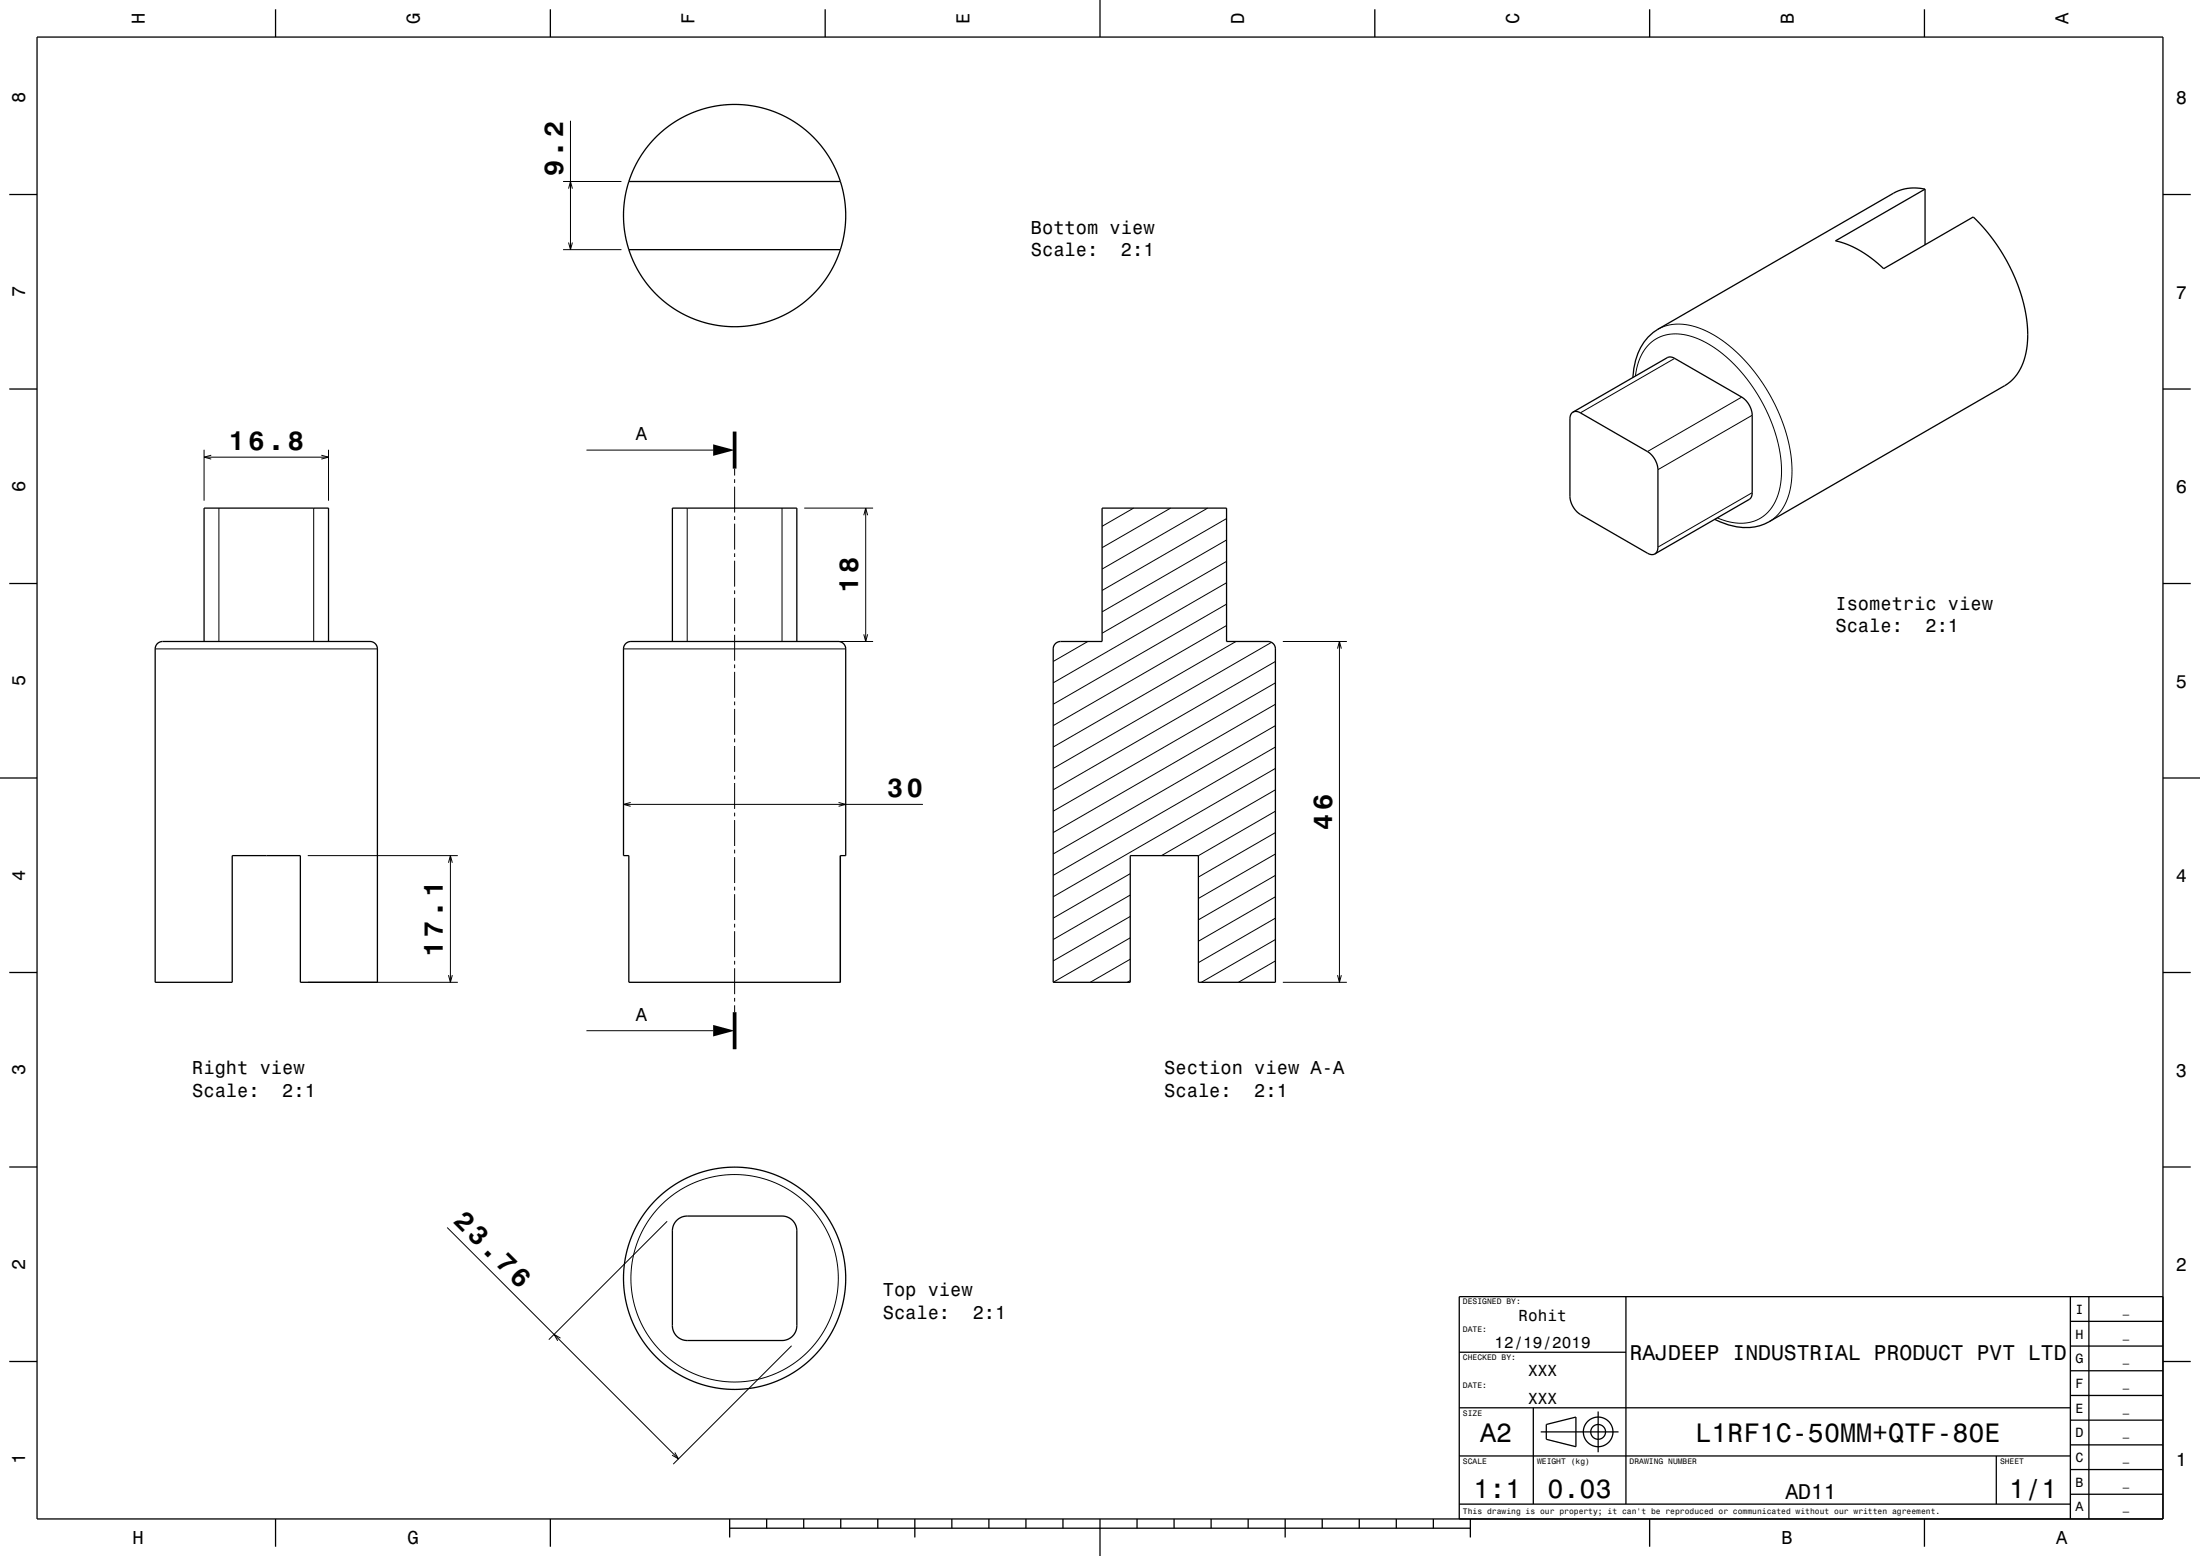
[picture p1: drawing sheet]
<svg xmlns="http://www.w3.org/2000/svg" width="594mm" height="420mm" viewBox="0 0 594 420" stroke-linecap="round" stroke-linejoin="round" font-family="sans-serif">
<g fill="none" stroke="#000" stroke-width=".27">
<path d="M154 32.6v34.8M152 49h15.8M153.5 50.9l.5-1.9 .5 1.9M152 67.4h15.8M153.5 65.5l.5 1.9 .5-1.9M447.6 88.9l1.6-.8 1.7-.4 3.6-.2 4.2 1 4.1 1.9 4.2 3 3.7 3.5 3.6 4.2 3.1 4.8 2.7 5.1 2.1 5.7 1.2 5.1 .4 5-.4 4.8-1 3.7-.8 1.6-1.2 1.6-1.2 1.3-1.6 1M452.2 96.7l-25.5 14.7M441.6 101.5l.5-2.9 1-2.5 1.2-2 1.7-1.8 1.8-1.2 2.3-.7 2.4-.3 2.4 .3 2.6 .7 2.8 1.2 2.7 1.6 2.8 2.2 2.7 2.5 2.4 2.7 2 2.7 2.3 3.6 1.8 3.3 1.6 3.9 1.1 3.4 .8 3.3 .5 3.7v3.1l-.4 3.1-.7 2.7-1 2-1.5 2.1-1.7 1.4-2.2 1.1-2 .5h-2.6l-2.5-.4-2.7-1M470.3 107.2l-25.5 14.7M473.1 112.1l-25.5 14.7M55.1 121.4v13.8M55.1 123.4h33.6"/>
<path d="M57 122.9l-1.9 .5 1.9 .5M59.1 137.2v36M84.7 137.2v36M86.8 122.9l1.9 .5-1.9 .5M88.7 121.4v13.8M158.3 121.5h34.2M185.5 137.2v36M198.3 126.5v1.9M198.3 129.4v1M198.3 131.4v7M198.3 139.4v1M211.1 137.2v36"/>
<path d="M217.1 137.2h18.6M233.2 139.1l.5-1.9 .6 1.9M233.7 137.2v36M306.1 137.2l-8.5 4.9M316.1 137.2l-18.5 10.6M326.1 137.2l-28.5 16.4M331.2 140l-33.6 19.4M473.1 133l-25.5 14.7M198.3 141.4v7M198.3 149.4v1M198.3 151.4v7M198.3 159.4v1"/>
<path d="M331.2 157.3l-46.8 27M331.2 151.5l-33.6 19.4M331.2 145.8l-33.6 19.4M41.9 175.2h60M168.3 175.2h60M198.3 161.4v7M198.3 169.4v1M198.3 171.4v7M198.3 179.4v1M217.1 173.2h18.6M233.2 171.2l.5 2 .6-2M293.7 173.2l-9.3 5.4"/>
<path d="M331.2 168.9l-46.8 27M331.2 163.1l-46.8 27M333.7 173.2l-49.3 28.4M343.3 173.4l-58.9 34M344.4 178.6l-60 34.6M346.4 173.2h17.3M361.1 175.1l.6-1.9 .5 1.9M361.7 173.2v92M198.3 181.4v7M198.3 189.4v1M198.3 191.4v7M198.3 199.4v1"/>
<path d="M344.4 195.9l-60 34.6M344.4 190.1l-60 34.6M344.4 184.3l-60 34.7M168.3 217.1h80.9M170.3 216.6l-2 .5 2 .5M198.3 201.4v7M198.3 209.4v1M198.3 211.4v7M198.3 219.4v1M226.4 216.6l1.9 .5-1.9 .5M344.4 219l-20.8 12M344.4 213.2l-30.8 17.8"/>
<path d="M344.4 207.4l-60 34.7M344.4 201.6l-60 34.7M83.1 231h40.5M121.1 232.9l.5-1.9 .5 1.9M121.6 231v34.2M198.3 221.4v7M198.3 229.4v1M198.3 231.4v7M198.3 239.4v1M305.2 235.8l-20.8 12M344.4 236.3l-20.8 12M344.4 230.5l-20.8 12"/>
<path d="M344.4 224.7l-20.8 12M198.3 241.4v7M198.3 249.4v1M198.3 251.4v7M198.3 259.4v1M305.2 258.9l-10.8 6.3M305.2 253.1l-20.8 12.1M305.2 247.4l-20.8 12M305.2 241.6l-20.8 12M344.4 259.4l-10 5.8M344.4 253.6l-20 11.6M344.4 247.8l-20.8 12"/>
<path d="M344.4 242.1l-20.8 12M83.1 265.2h40.5M121.1 263.2l.5 2 .5-2M158.3 278.2h34.2M198.3 261.4v7M198.3 269.4v1M198.3 271.4v1.8M305.2 264.7l-.8 .5M346.4 265.2h17.3M361.1 263.2l.6 2 .5-2M120.7 331.3l62.5 62.5M180.1 329.7l-31.9 31.9"/>
<path d="M151.3 361.2l-1.7-1 1 1.7M213.7 363.3l-31.9 31.9M182.2 392.1l1 1.7-1.7-1"/>
<circle cx="198.3" cy="345" r="28"/>
</g>
<g fill="none" stroke="#000" stroke-width=".35">
<path d="M10 10h574v400h-574zM74.4 2.5v7.5M148.6 2.5v7.5M222.8 2.5v7.5M297 0v10M371.2 2.5v7.5M445.4 2.5v7.5M519.6 2.5v7.5M2.5 52.5h7.5M169.8 49l1.9-4.7 2.4-3.8 3.1-3.6 3.6-3.1 4.3-2.5 4.2-1.7 4.1-1 4.7-.4 4.8 .3 4.6 1.1 4.4 1.8 4 2.5 3.8 3.2 3.1 3.7 2.5 4.2 1.6 4M169.8 49l-1 4.1-.5 4.7 .4 4.8 1.1 4.8M169.8 49h57.1"/>
<path d="M226.9 49l1.1 4.6 .3 4.7-.3 4.7-1.1 4.4M519.8 51.1l-2.2-.3h-2l-2.1 .4-1.7 .7-64.2 37a15.2 15.2 0 0 0-6.7 13M519.8 51.1l-24.2 13.9 3.2 1 3.2 1.5 3.3 2.2 3.3 2.8 24.2-13.9 4 4.4 3.3 4.6 3.1 5.4 2.2 5.7 1.5 5.7 .6 5.1-.4 5.2-.5 2.1-.7 2-1.9 3.1-2.4 2-64 36.9a14.3 14.3 0 0 1-13.2 .1l-1.4-.7M519.8 51.1v15M584 52.5h7.5M169.8 67.4l1.9 4.6 2.4 3.8 3.1 3.6 3.4 3 4 2.5 4.4 1.8 4.3 1.1 5 .4 4.5-.3 4.6-1.1 4.4-1.8 4.1-2.5 3.8-3.2 3-3.6 2.5-4.1 1.7-4.2M169.8 67.4h57.1M2.5 105h7.5M424.7 111.2l.8-.1 1 .2 18.3 10.6a6.3 6.3 0 0 1 2.8 4.9v21l-.2 1.1-.6 .6M424.7 111.2l25.5-14.7 .6-.1 1.4 .3 18.1 10.5a6.3 6.3 0 0 1 2.8 4.9v20.9l-.4 1.4-25.9 15.1M424.7 111.2l-.6 .7-.2 1.1v21a6.3 6.3 0 0 0 2.8 4.9l18.3 10.5 1 .3 .8-.2M584 105h7.5"/>
<path d="M297.6 137.2h33.6v36h11.2a2 2 0 0 1 2 2v90h-20.8v-34.2h-18.4v34.2h-20.8v-90a2.01 2.01 0 0 1 2-2h11.2zM2.5 157.5h7.5M584 157.5h7.5M42.5 173.7l.7-.4 .7-.1h56a2 2 0 0 1 2 2v90h-20.8v-34.2h-18.4v34.2h-20.8v-90l.2-.9zM55.1 173.2v-36h33.6v36M169 173.7l.6-.4 .7-.1h56a2 2 0 0 1 2 2v55.8h-1.4v34.2h-57.1v-34.2h-1.5v-55.8l.2-.9zM181.5 173.2v-36h33.6v36M0 210h10M584 210h10M2.5 262.5h7.5M584 262.5h7.5M2.5 315h7.5"/>
<path d="M584 315h7.5M182.6 329.5l1.3-.9 1.4-.4h25.8a4 4 0 0 1 4 4v25.6a4 4 0 0 1-4 4h-25.6a4 4 0 0 1-4-4v-25.6l.3-1.5zM439 350v56M559 356.7h25M559 350v60M564 350v60M584 350h-190v60M2.5 367.5h7.5M394 365h45M559 376.7h25M559 370h25M559 363.3h25"/>
<path d="M584 367.5h7.5M394 393h165M394 380h165M414 380v26M416 386.5h21M417.5 384.5l8-2v8l-8-2zM431.5 381v11M539 393v13M559 396.7h25M559 390h25M559 383.3h25M74.4 410v7.5"/>
<path d="M148.6 410v7.5M197 412.5h200M197 410v5M207 410v2.5M217 410v2.5M227 410v2.5M237 410v2.5M247 410v5M257 410v2.5M267 410v2.5M277 410v2.5M287 410v2.5"/>
<path d="M297 410v10M307 410v2.5M317 410v2.5M327 410v2.5M337 410v2.5M347 410v5M357 410v2.5M367 410v2.5M377 410v2.5M387 410v2.5M394 406h165M397 410v5"/>
<path d="M445.4 410v7.5M519.6 410v7.5M559 403.3h25"/>
<circle cx="198.3" cy="345" r="30"/>
<circle cx="431.5" cy="386.5" r="2"/>
<circle cx="431.5" cy="386.5" r="4"/>
</g>
<path d="M198.3 116.5v10M198.3 273.2v10" fill="none" stroke="#000" stroke-width="1" stroke-linecap="butt"/>
<g fill="#000">
<path d="M192.5 119.9l5.8 1.6-5.8 1.5z" fill-rule="evenodd"/>
<path d="M192.5 276.7l5.8 1.5-5.8 1.6z" fill-rule="evenodd"/>
</g>
<g font-size="7.2">
<text x="152" y="47.6" transform="rotate(-90 152 47.6)">9.2</text>
<text x="61.7" y="121.4">16.8</text>
<text x="231.7" y="160" transform="rotate(-90 231.7 160)">18</text>
<text x="239.5" y="215.1">30</text>
<text x="359.6" y="224" transform="rotate(-90 359.6 224)">46</text>
<text x="119.6" y="258.2" transform="rotate(-90 119.6 258.2)">17.1</text>
<text x="122.2" y="329.9" transform="rotate(45 122.2 329.9)">23.76</text>
<text x="399.7" y="389.3">A2</text>
<text x="457.8" y="389.1">L1RF1C-50MM+QTF-80E</text>
<text x="397.8" y="404.3">1:1</text>
<text x="417.8" y="404.3">0.03</text>
<text x="542.5" y="404.3">1/1</text>
</g>
<g font-size="5.8">
<text x="440" y="367.1">RAJDEEP INDUSTRIAL PRODUCT PVT LTD</text>
<text x="482.1" y="404.6">AD11</text>
</g>
<g font-size="5">
<text x="39.1" y="6.5" transform="rotate(-90 39.1 6.5)">H</text>
<text x="113.3" y="6.5" transform="rotate(-90 113.3 6.5)">G</text>
<text x="187.5" y="6.5" transform="rotate(-90 187.5 6.5)">F</text>
<text x="261.7" y="6.5" transform="rotate(-90 261.7 6.5)">E</text>
<text x="335.9" y="6.5" transform="rotate(-90 335.9 6.5)">D</text>
<text x="410.1" y="6.5" transform="rotate(-90 410.1 6.5)">C</text>
<text x="484.3" y="6.5" transform="rotate(-90 484.3 6.5)">B</text>
<text x="558.5" y="6.5" transform="rotate(-90 558.5 6.5)">A</text>
<text x="6.8" y="27.8" transform="rotate(-90 6.8 27.8)">8</text>
<text x="587.5" y="28.1">8</text>
<text x="278.3" y="63">Bottom view</text>
<text x="278.3" y="69.1">Scale:</text>
<text x="302.6" y="69.1">2:1</text>
<text x="6.8" y="80.3" transform="rotate(-90 6.8 80.3)">7</text>
<text x="587.5" y="80.6">7</text>
<text x="171.7" y="118.9">A</text>
<text x="6.8" y="132.8" transform="rotate(-90 6.8 132.8)">6</text>
<text x="587.5" y="133.1">6</text>
<text x="495.6" y="164.7">Isometric view</text>
<text x="495.6" y="170.7">Scale:</text>
<text x="519.9" y="170.7">2:1</text>
<text x="6.8" y="185.3" transform="rotate(-90 6.8 185.3)">5</text>
<text x="587.5" y="185.6">5</text>
<text x="6.8" y="237.8" transform="rotate(-90 6.8 237.8)">4</text>
<text x="587.5" y="238.1">4</text>
<text x="171.7" y="275.6">A</text>
<text x="6.8" y="290.3" transform="rotate(-90 6.8 290.3)">3</text>
<text x="51.9" y="290">Right view</text>
<text x="314.4" y="290">Section view A-A</text>
<text x="587.5" y="290.6">3</text>
<text x="51.9" y="296.1">Scale:</text>
<text x="76.2" y="296.1">2:1</text>
<text x="314.4" y="296.1">Scale:</text>
<text x="338.7" y="296.1">2:1</text>
<text x="6.8" y="342.8" transform="rotate(-90 6.8 342.8)">2</text>
<text x="587.5" y="343.1">2</text>
<text x="238.3" y="349.9">Top view</text>
<text x="238.3" y="355.9">Scale:</text>
<text x="262.6" y="355.9">2:1</text>
<text x="6.8" y="395.3" transform="rotate(-90 6.8 395.3)">1</text>
<text x="587.5" y="395.6">1</text>
<text x="35.8" y="416.8">H</text>
<text x="110" y="416.8">G</text>
<text x="481" y="416.8">B</text>
<text x="555.2" y="416.8">A</text>
</g>
<g font-size="4.3">
<text x="410" y="356.5">Rohit</text>
<text x="403.5" y="364">12/19/2019</text>
<text x="412.6" y="371.5">XXX</text>
<text x="412.6" y="379">XXX</text>
</g>
<g font-size="3.6">
<text x="560.4" y="354.6">I</text>
<text x="560.4" y="361.3">H</text>
<text x="560.4" y="368">G</text>
<text x="560.4" y="374.6">F</text>
<text x="560.4" y="381.3">E</text>
<text x="560.4" y="388">D</text>
<text x="560.4" y="394.6">C</text>
<text x="560.4" y="401.3">B</text>
<text x="560.4" y="408">A</text>
</g>
<g font-size="2.9">
<text x="573.1" y="354.4">_</text>
<text x="573.1" y="361.1">_</text>
<text x="573.1" y="367.7">_</text>
<text x="573.1" y="374.4">_</text>
<text x="573.1" y="381">_</text>
<text x="573.1" y="387.7">_</text>
<text x="573.1" y="394.4">_</text>
<text x="573.1" y="401.1">_</text>
<text x="573.1" y="407.7">_</text>
</g>
<g font-size="2.2">
<text x="395" y="352.1">DESIGNED BY:</text>
<text x="395" y="359.6">DATE:</text>
<text x="395" y="367.1">CHECKED BY:</text>
<text x="395" y="374.6">DATE:</text>
<text x="395" y="382.1">SIZE</text>
<text x="395" y="395.1">SCALE</text>
<text x="415" y="395.1">WEIGHT (kg)</text>
<text x="440" y="395.1">DRAWING NUMBER</text>
<text x="540" y="395.1">SHEET</text>
<text x="395" y="408.8">This drawing is our property; it can't be reproduced or communicated without our written agreement.</text>
</g>
</svg>
